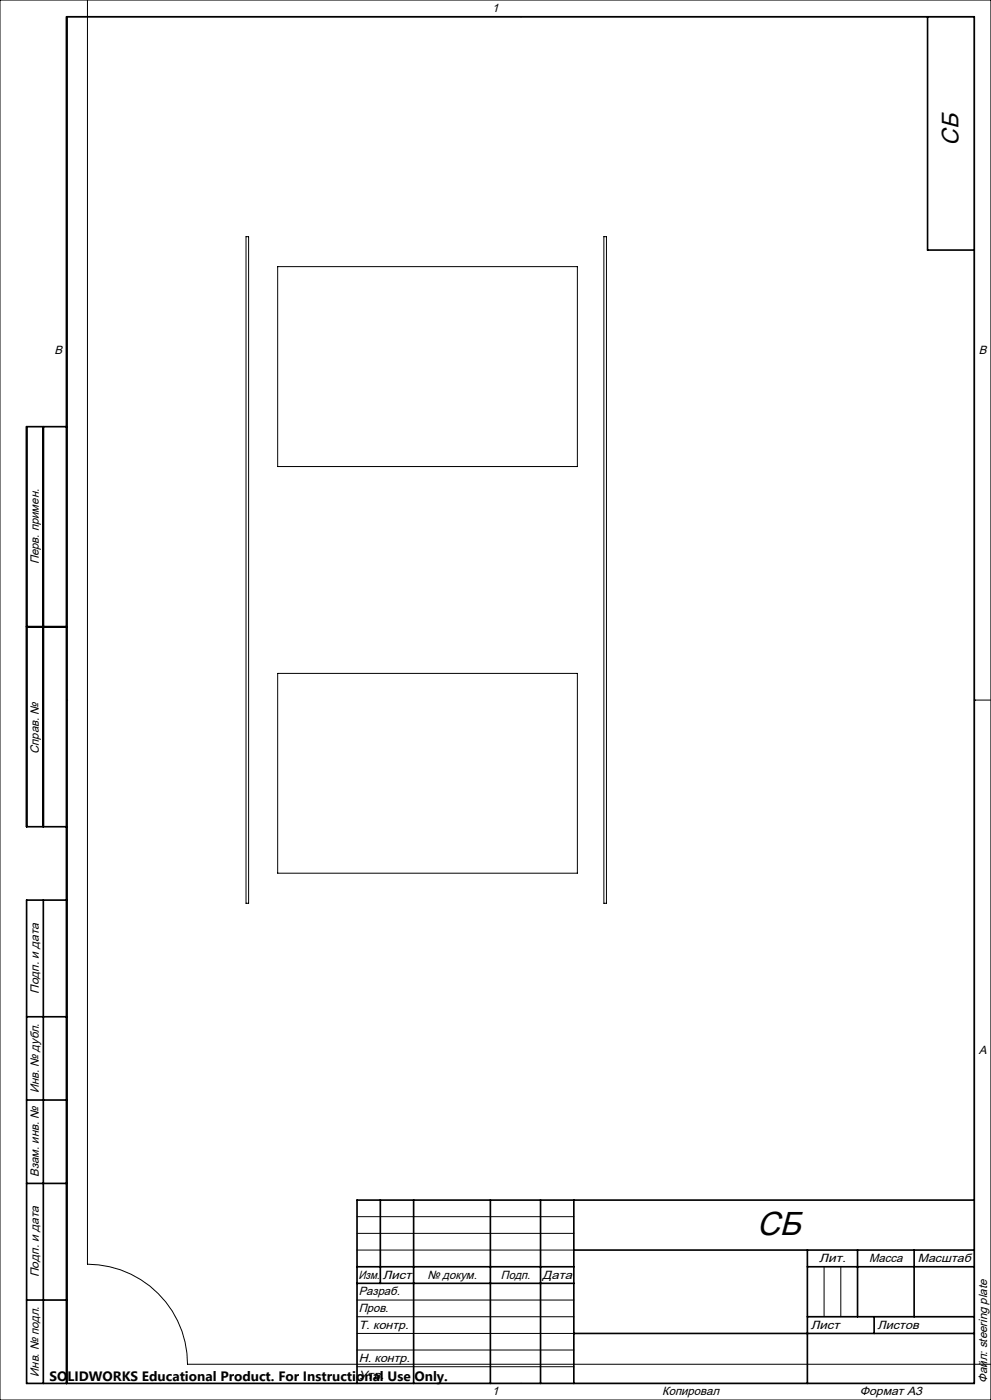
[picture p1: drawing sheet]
<svg xmlns="http://www.w3.org/2000/svg" width="297mm" height="420mm" viewBox="0 0 297 420" stroke-linecap="round" stroke-linejoin="round" font-family="sans-serif">
<g fill="none" stroke="#000" stroke-width=".3">
<path d="M26.2 0v379.3a30.1 30.1 0 0 1 30 30h240.9M0 0h297v420h-297zM20 5h272v410h-272zM156 5h.1M73.7 71h.8v200h-.8zM83.2 80h89.8v60h-89.8zM181 71h.8v200h-.8zM20 210h.1M83.2 202h89.8v60h-89.8zM292 210h.1M292 210h5M107 365h65"/>
<path d="M107 370h65M107 375h65M107 390h65M107 395h65M247 380v15M252 380v15M107 405h65M107 410h65M107 400h65M156 415h.1"/>
</g>
<g fill="none" stroke="#000" stroke-width=".5">
<path d="M278 5v70h14M13 128v120M20 128h-12v120h12M8 188h12M13 270v145M20 270h-12v145h284v-410h-272v410M8 305h12M8 330h12M8 355h12M114 360v25M124 360v55M147 360v55"/>
<path d="M162 360v55M172 360v55M172 375h120M242 375v40M257 375v20M274 375v20M292 360h-185v55M8 390h12M107 380h65M107 385h65M242 395h50M242 380h50"/>
<path d="M262 395v5M172 400h120"/>
</g>
<text font-size="10" x="226.8" y="370.6">СБ</text>
<text font-size="7.1" x="287.2" y="43.7" transform="rotate(-90 287.2 43.7)">СБ</text>
<text font-size="4.1" x="14.9" y="414.2">SOLIDWORKS Educational Product. For Instructional Use Only.</text>
<g font-size="3.6">
<text x="147.5" y="3.6">1</text>
<text x="16.4" y="106.1">B</text>
<text x="293.4" y="106.1">B</text>
<text x="11.6" y="169.3" transform="rotate(-90 11.6 169.3)">Перв. примен.</text>
<text x="11.6" y="226.2" transform="rotate(-90 11.6 226.2)">Справ. №</text>
<text x="11.6" y="298.1" transform="rotate(-90 11.6 298.1)">Подп. и дата</text>
<text x="293.4" y="316.1">A</text>
<text x="11.6" y="328" transform="rotate(-90 11.6 328)">Инв. № дубл.</text>
<text x="11.6" y="353" transform="rotate(-90 11.6 353)">Взам. инв. №</text>
<text x="11.6" y="383.1" transform="rotate(-90 11.6 383.1)">Подп. и дата</text>
<text x="107.5" y="383.6">Изм.</text>
<text x="114.7" y="383.6">Лист</text>
<text x="128.1" y="383.6">№ докум.</text>
<text x="150.1" y="383.6">Подп.</text>
<text x="162.6" y="383.6">Дата</text>
<text x="245.5" y="378.6">Лит.</text>
<text x="260.5" y="378.6">Масса</text>
<text x="275.1" y="378.6">Масштаб</text>
<text x="107.5" y="388.6">Разраб.</text>
<text x="107.5" y="393.6">Пров.</text>
<text x="107.5" y="398.6">Т. контр.</text>
<text x="243" y="398.6">Лист</text>
<text x="263" y="398.6">Листов</text>
<text x="11.6" y="413" transform="rotate(-90 11.6 413)">Инв. № подл.</text>
<text x="107.5" y="413.6">Утв.</text>
<text x="107.5" y="408.6">Н. контр.</text>
<text x="147.5" y="418.6">1</text>
<text x="198.5" y="418.6">Копировал</text>
<text x="257.7" y="418.6">Формат А3</text>
<text x="295.9" y="414.7" transform="rotate(-90 295.9 414.7)">Файл: steering plate</text>
</g>
</svg>
